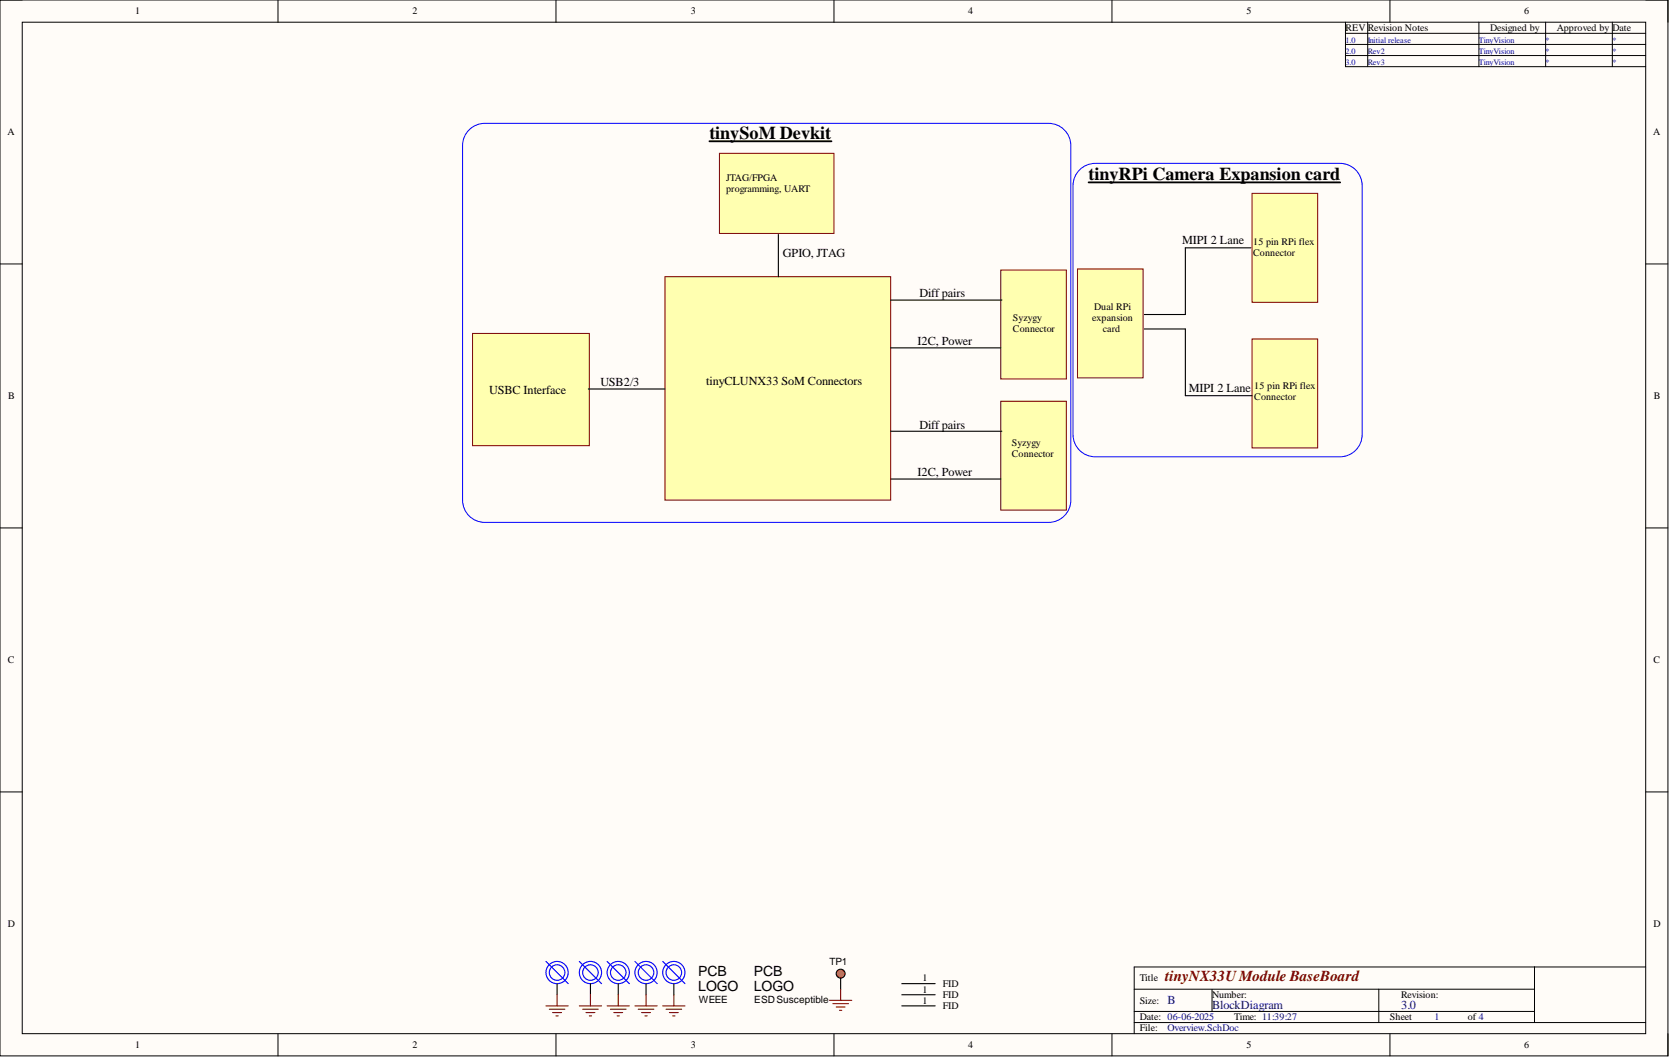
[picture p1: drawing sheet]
<svg xmlns="http://www.w3.org/2000/svg" width="381mm" height="241mm" viewBox="0 0 381 241" stroke-linecap="round" stroke-linejoin="round" font-family="sans-serif">
<path d="M0 0h380.8v241h-380.8z" fill-rule="evenodd" fill="#fffcf8"/>
<path d="M0 0h380.8v241h-380.8z" fill="none" stroke="#000" stroke-width=".23"/>
<path d="M5.1 5.1h370.6v230.9h-370.6z" fill-rule="evenodd" fill="#fffcf8"/>
<g fill="none" stroke="#000" stroke-width=".23">
<path d="M0 0h5.1M63.5 0v5.1M126.9 0v5.1M190.4 0v5.1M253.8 0v5.1M317.3 0v5.1M375.7 0h5.1v5.1M5.1 5.1h370.6v230.9h-370.6zM307.1 7.6h68.6M307.1 10.1h68.6M307.1 12.7h68.6M307.1 5.1v10.1h68.6"/>
<path d="M312.2 5.1v10.1M337.6 5.1v10.1M352.8 5.1v10.1M368.1 5.1v10.1M0 60.3h5.1M375.7 60.3h5.1M0 120.5h5.1M375.7 120.5h5.1M0 180.8h5.1M375.7 180.8h5.1M63.5 236v5M126.9 236v5"/>
<path d="M190.4 236v5M253.8 236v5M258.9 225.8h91.4M258.9 233.4h116.8M258.9 230.9h91.4M276.7 225.8v5.1M314.8 225.8v7.6M317.3 236v5M350.3 220.8v12.6M375.7 220.8h-116.8v15.2M380.8 236v5"/>
</g>
<path d="M151.8 63.2h51.5v51h-51.5z" fill-rule="evenodd" fill="#ffffb0"/>
<path d="M151.8 63.2h51.5v51h-51.5z" fill="none" stroke="#800000" stroke-width=".23"/>
<path d="M107.9 76.1h26.6v25.6h-26.6z" fill-rule="evenodd" fill="#ffffb0"/>
<path d="M107.9 76.1h26.6v25.6h-26.6z" fill="none" stroke="#800000" stroke-width=".23"/>
<path d="M285.8 44.1h15v24.9h-15z" fill-rule="evenodd" fill="#ffffb0"/>
<path d="M285.8 44.1h15v24.9h-15z" fill="none" stroke="#800000" stroke-width=".23"/>
<path d="M285.8 77.4h15v24.9h-15z" fill-rule="evenodd" fill="#ffffb0"/>
<path d="M285.8 77.4h15v24.9h-15z" fill="none" stroke="#800000" stroke-width=".23"/>
<path d="M228.5 61.7h14.9v24.8h-14.9z" fill-rule="evenodd" fill="#ffffb0"/>
<path d="M228.5 61.7h14.9v24.8h-14.9z" fill="none" stroke="#800000" stroke-width=".23"/>
<path d="M285.6 56.6h-15v15.2h-9.4M203.3 68.5h25.4M203.3 79.4h25.2M261.2 75.1h9.4v15.2h15.2M134.3 88.8h17.5" fill="none" stroke="#000" stroke-width=".25"/>
<path d="M164.2 35h26.2v18.3h-26.2z" fill-rule="evenodd" fill="#ffffb0"/>
<path d="M164.2 35h26.2v18.3h-26.2z" fill="none" stroke="#800000" stroke-width=".23"/>
<path d="M177.7 53.5v9.7" fill="none" stroke="#000" stroke-width=".25"/>
<path d="M246 61.4h14.9v24.9h-14.9z" fill-rule="evenodd" fill="#ffffb0"/>
<path d="M246 61.4h14.9v24.9h-14.9z" fill="none" stroke="#800000" stroke-width=".23"/>
<path d="M228.5 91.6h14.9v24.9h-14.9z" fill-rule="evenodd" fill="#ffffb0"/>
<path d="M228.5 91.6h14.9v24.9h-14.9z" fill="none" stroke="#800000" stroke-width=".23"/>
<path d="M203.3 98.4h25.4M203.3 109.4h25.2M134.8 224.6v2.5M141.1 224.6v2.5M147.5 224.6v2.5M153.8 224.6v2.5M205.9 227.1h7.6M205.9 229.6h7.6M205.9 224.6h7.6" fill="none" stroke="#000" stroke-width=".25"/>
<path d="M106.8 30a5.1 5.1 0 0 1 3.9-1.8h128.7a5.1 5.1 0 0 1 5 5v81a5.1 5.1 0 0 1-5 5.1h-128.7a5.1 5.1 0 0 1-5.1-5.1v-81a5.1 5.1 0 0 1 1.2-3.2zM246.1 39.1a5.1 5.1 0 0 1 3.9-1.8h55.9a5.1 5.1 0 0 1 5.1 5.1v56.8a5.1 5.1 0 0 1-5.1 5.1h-55.9a5.1 5.1 0 0 1-5-5.1v-56.8a5.1 5.1 0 0 1 1.1-3.3z" fill="none" stroke="#00f" stroke-width=".23"/>
<path d="M161.9 32.3h27.9M248.5 41.6h57.4" fill="none" stroke="#000" stroke-width=".42"/>
<g fill="none" stroke="#00f" stroke-width=".25">
<path d="M132.2 219.5l5.1 5.1M138.6 219.5l5.1 5.1M144.9 219.5l5.1 5.1M151.3 219.5l5.1 5.1"/>
<circle cx="134.8" cy="222" r="1.78"/>
<circle cx="134.8" cy="222" r="2.54"/>
<circle cx="141.1" cy="222" r="1.78"/>
<circle cx="141.1" cy="222" r="2.54"/>
<circle cx="147.5" cy="222" r="1.78"/>
<circle cx="147.5" cy="222" r="2.54"/>
<circle cx="153.8" cy="222" r="1.78"/>
<circle cx="153.8" cy="222" r="2.54"/>
</g>
<circle cx="191.9" cy="222.3" r="1.02" fill="#fd8300"/>
<g fill="none" stroke="#000" stroke-width=".25">
<path d="M127.2 224.6v2.5M191.9 223.3v2.5"/>
<circle cx="191.9" cy="222.3" r="1.02"/>
</g>
<g fill="none" stroke="#800000" stroke-width=".25">
<path d="M124.6 229.6h5.1M125.4 230.4h3.5M126.2 231.2h2M126.9 231.9h.5M127.2 227.1v2.5M132.2 229.6h5.1M133 230.4h3.6M133.8 231.2h2M134.5 231.9h.5M134.8 227.1v2.5M138.6 229.6h5.1M139.4 230.4h3.5"/>
<path d="M140.1 231.2h2M140.9 231.9h.5M141.1 227.1v2.5M144.9 229.6h5.1M145.7 230.4h3.6M146.5 231.2h2M147.2 231.9h.5M147.5 227.1v2.5M151.3 229.6h5.1M152 230.4h3.6M152.8 231.2h2M153.6 231.9h.5"/>
<path d="M153.8 227.1v2.5M189.4 228.4h5M190.1 229.1h3.6M190.9 229.9h2M191.6 230.6h.6M191.9 225.8v2.6"/>
</g>
<g fill="none" stroke="#00f" stroke-width=".25">
<path d="M124.6 219.5l5.1 5.1"/>
<circle cx="127.2" cy="222" r="1.78"/>
<circle cx="127.2" cy="222" r="2.54"/>
</g>
<g font-size="4.1">
<text x="161.9" y="31.8">tinySoM Devkit</text>
<text x="248.5" y="41.2">tinyRPi Camera Expansion card</text>
</g>
<text font-size="3.5" fill="#800000" x="266" y="224">tinyNX33UModule BaseBoard</text>
<g font-size="3.2">
<text x="159.4" y="226.2">LOGO</text>
<text x="159.4" y="222.9">PCB</text>
<text x="172.1" y="226.2">LOGO</text>
<text x="172.1" y="222.9">PCB</text>
</g>
<g font-size="2.8">
<text x="178.7" y="58.8">GPIO, JTAG</text>
<text x="269.8" y="55.7">MIPI 2 Lane</text>
<text x="209.9" y="67.9">Diffpairs</text>
<text x="209.4" y="78.8">I2C, Power</text>
<text x="111.7" y="90">USBC Interface</text>
<text x="137.1" y="88.2">USB2/3</text>
<text x="161.2" y="88">tinyCLUNX33 SoM Connectors</text>
<text x="271.4" y="89.5">MIPI 2 Lane</text>
<text x="209.9" y="97.9">Diffpairs</text>
<text x="209.4" y="108.8">I2C, Power</text>
</g>
<g font-size="2.8" fill="#000080">
<text x="266.5" y="229.3">B</text>
<text x="276.7" y="230.3">BlockDiagram</text>
<text x="319.8" y="230.3">3.0</text>
</g>
<g font-size="2.3">
<text x="30.9" y="3.3">1</text>
<text x="94.2" y="3.3">2</text>
<text x="157.7" y="3.3">3</text>
<text x="221" y="3.3">4</text>
<text x="284.6" y="3.3">5</text>
<text x="347.9" y="3.3">6</text>
<text x="307.1" y="7.1">REV Revision Notes</text>
<text x="340.1" y="7.1">Designed by</text>
<text x="355.4" y="7.1">Approved by Date</text>
<text x="1.7" y="30.9">A</text>
<text x="377.4" y="30.9">A</text>
<text x="165.8" y="41.4">JTAG/FPGA</text>
<text x="165.8" y="43.9">programming, UART</text>
<text x="286.1" y="55.8">15 pin RPi flex</text>
<text x="286.1" y="58.4">Connector</text>
<text x="249.8" y="70.8">Dual RPi</text>
<text x="231.2" y="73.3">Syzygy</text>
<text x="231.2" y="75.9">Connector</text>
<text x="249.4" y="73.3">expansion</text>
<text x="251.7" y="75.9">card</text>
<text x="286.3" y="88.8">15 pin RPi flex</text>
<text x="1.9" y="91.2">B</text>
<text x="286.3" y="91.3">Connector</text>
<text x="377.5" y="91.2">B</text>
<text x="231" y="101.7">Syzygy</text>
<text x="231" y="104.3">Connector</text>
<text x="1.8" y="151.4">C</text>
<text x="377.5" y="151.4">C</text>
<text x="1.8" y="211.7">D</text>
<text x="377.5" y="211.7">D</text>
<text x="189.4" y="220.2">TP1</text>
<text x="210.6" y="226.6">1</text>
<text x="210.6" y="224">1</text>
<text x="215.3" y="227.9">FID</text>
<text x="215.3" y="225.3">FID</text>
<text x="260.2" y="224">Title</text>
<text x="276.7" y="227.9">Number:</text>
<text x="319.8" y="227.9">Revision:</text>
<text x="159.5" y="228.9">WEEE</text>
<text x="172.2" y="228.9">ESDSusceptible</text>
<text x="210.6" y="229.1">1</text>
<text x="215.3" y="230.4">FID</text>
<text x="260.2" y="229.1">Size:</text>
<text x="260.2" y="232.9">Date: 06-06-2025</text>
<text x="281.8" y="232.9">Time: 11:39:27</text>
<text x="317.3" y="232.9">Sheet</text>
<text x="335.1" y="232.9">of 4</text>
<text x="30.9" y="239.3">1</text>
<text x="94.2" y="239.3">2</text>
<text x="157.7" y="239.3">3</text>
<text x="221" y="239.3">4</text>
<text x="260.2" y="235.5">File:</text>
<text x="284.6" y="239.3">5</text>
<text x="347.9" y="239.3">6</text>
</g>
<g font-size="2.3" fill="#000080">
<text x="327.5" y="232.9">1</text>
<text x="266.5" y="235.5">Overview.SchDoc</text>
</g>
<g font-size="1.9" fill="#000080">
<text x="307.1" y="9.7">1.0</text>
<text x="312.2" y="9.7">Initial release</text>
<text x="337.6" y="9.7">TinyVision</text>
<text x="352.8" y="9.7">*</text>
<text x="368.1" y="9.7">*</text>
<text x="307.1" y="12.3">2.0</text>
<text x="307.1" y="14.8">3.0</text>
<text x="312.2" y="12.3">Rev2</text>
<text x="312.2" y="14.8">Rev3</text>
<text x="337.6" y="12.3">TinyVision</text>
<text x="337.6" y="14.8">TinyVision</text>
<text x="352.8" y="12.3">*</text>
<text x="352.8" y="14.8">*</text>
<text x="368.1" y="12.3">*</text>
<text x="368.1" y="14.8">*</text>
</g>
</svg>
